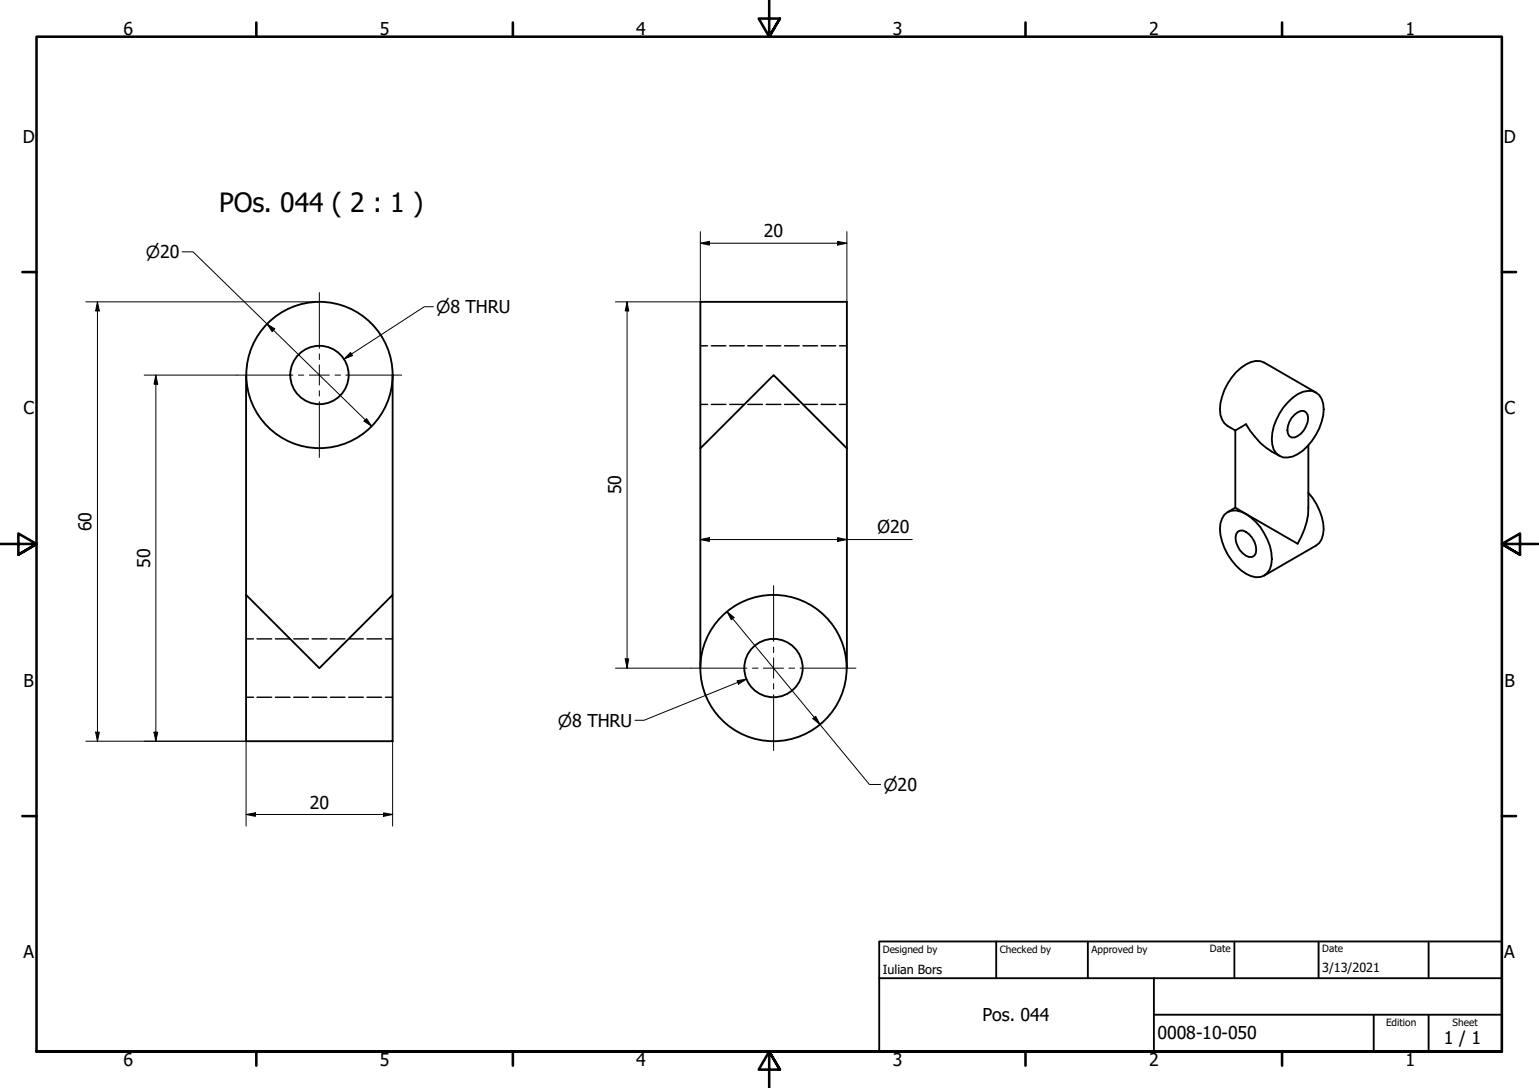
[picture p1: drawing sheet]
<svg xmlns="http://www.w3.org/2000/svg" width="420mm" height="297mm" viewBox="0 0 420 297" stroke-linecap="round" stroke-linejoin="round" font-family="sans-serif">
<!-- layer: Hidden (ISO) -->
<g fill="none" stroke="#000" stroke-width=".38">
<path d="M191.2 94.4h2M194.2 94.4h4M199.2 94.4h4M204.2 94.4h4M209.2 94.4h4M214.2 94.4h4M219.2 94.4h4M224.2 94.4h4M229.2 94.4h2M191.2 110.4h2M194.2 110.4h4M199.2 110.4h4"/>
<path d="M204.2 110.4h4M209.2 110.4h4M214.2 110.4h4M219.2 110.4h4M224.2 110.4h4M229.2 110.4h2M67.2 174.4h2M70.2 174.4h4M75.2 174.4h4M80.2 174.4h4M85.2 174.4h4M90.2 174.4h4"/>
<path d="M95.2 174.4h4M100.2 174.4h4M105.2 174.4h2M67.2 190.4h2M70.2 190.4h4M75.2 190.4h4M80.2 190.4h4M85.2 190.4h4M90.2 190.4h4M95.2 190.4h4M100.2 190.4h4M105.2 190.4h2"/>
</g>
<!-- layer: Visible (ISO) -->
<g fill="none" stroke="#000" stroke-width=".51">
<path d="M67.2 102.4v60M107.2 102.4v60M337.2 117.5l3-1.7a19.6 19.6 0 0 0 9.1 8.6M337.2 117.5v21.1M351.6 109.8a8 8 0 0 1 6.6-3.1 4.4 4.4 0 0 1 3.2 5 15.9 15.9 0 0 1-7.1 12.3 5.1 5.1 0 0 1-5 .4 4.7 4.7 0 0 1-2.1-4.5 15.8 15.8 0 0 1 4.4-10.1zM353.4 113.2a2.21 2.21 0 0 1 3.2-.6 3.4 3.4 0 0 1 0 3.8 4.5 4.5 0 0 1-4 3 2.34 2.34 0 0 1-1-3l1-2.3zM359.3 107.2l-14.2-8.2a4.9 4.9 0 0 0-4.9 .5 15.7 15.7 0 0 0-7.1 12.2 5.7 5.7 0 0 0 4.1 5.8M191.2 122.4v60M231.2 122.4l-20-20-20 20v-40h40v100M357.2 134.5a16 16 0 0 1 4.2 10 4.9 4.9 0 0 1-2.1 4.5l-14.2 8.1M357.2 121.5v17.1a18.6 18.6 0 0 1-2.9 9.8l-17.1-9.8-2 1.2M334.3 140.5a4.1 4.1 0 0 1 4.5-.8 14.8 14.8 0 0 1 8.3 14.3 3.9 3.9 0 0 1-5.6 3.3 14.9 14.9 0 0 1-8.3-14.4z"/>
<path d="M337.9 145.2a2.21 2.21 0 0 1 3.1 .6 5.7 5.7 0 0 1 1.8 5.3 1.66 1.66 0 0 1-2.6 .7 6 6 0 0 1-2.8-5.9zM67.2 162.4l20 20 20-20v40h-40z"/>
<circle cx="87.2" cy="102.4" r="20"/>
<circle cx="87.2" cy="102.4" r="8"/>
<circle cx="211.2" cy="182.4" r="20"/>
<circle cx="211.2" cy="182.4" r="8"/>
</g>
<!-- layer: Border (ISO) -->
<g fill="none" stroke="#000" stroke-width=".7">
<path d="M70 6.1v3.9M140 6.1v3.9M210 0v10l-2.9-4.9h5.8l-2.9 4.9 2.9-4.9M280 6.1v3.9M350 6.1v3.9M6.1 74.3h3.9M410 74.3h3.9M0 148.5h10l-5-2.8v5.7l5-2.9-5 2.9M420 148.5h-10l5-2.8v5.7l-5-2.9 5 2.9M6.1 222.8h3.9M410 222.8h3.9M10 287.1v-277.1h400v277.1h-400h400"/>
<path d="M70 287.1v3.8M140 287.1v3.8M212.9 292l-2.9-4.9 2.9 4.9h-5.8l2.9-4.9v9.9M280 287.1v3.8M350 287.1v3.8"/>
</g>
<!-- layer: Title (ISO) -->
<path d="M240 257h170v30.1h-170zM272 257v10.1M297 257v10.1M337 257v10.1M360 257v10.1M390 257v10.1M240 267.1h170M315 277h95M315 267.1v20M375 277v10.1M390 277v10.1" fill="none" stroke="#000" stroke-width=".51"/>
<!-- layer: Center Mark (ISO) -->
<g fill="none" stroke="#000" stroke-width=".27">
<path d="M87.2 79.9v15.2M87.2 96.6v1.6M87.2 99.6v5.5M64.7 102.4h15.2M81.5 102.4h1.4M84.5 102.4h5.4M87.2 106.7v1.4M87.2 109.7v15.2M91.4 102.4h1.6M94.4 102.4h15.3M211.2 159.9v15.2M211.2 176.6v1.6"/>
<path d="M211.2 179.6v5.6M188.7 182.4h15.2M205.4 182.4h1.5M208.4 182.4h5.5M211.2 186.6v1.5M211.2 189.7v15.2M215.4 182.4h1.5M218.4 182.4h15.3"/>
</g>
<!-- layer: Dimension (ISO) -->
<g fill="none" stroke="#000" stroke-width=".27">
<path d="M49.7 68.8h3l48.8 47.6M191.2 66.4l2.5-.5v1zM191.2 63.2v19.2h-23.2M191.2 66.4h40M228.7 65.9l2.5 .5-2.5 .5zM231.2 63.2v19.2M23.4 82.4h63.7M26.6 82.4l.5 2.5h-1zM26.6 82.4v120M72.9 88.4l2.1 1.4-.7 .7zM171.2 82.4l.4 2.5h-.9zM171.2 82.4v100"/>
<path d="M39.4 102.4h25.3M42.5 102.4l.6 2.5h-1.1zM42.5 102.4v100M100.1 114.3l1.4 2.1-2.1-1.4zM191.2 147.3l2.5-.5v1zM191.2 147.3h57.8M228.7 146.8l2.5 .5-2.5 .5zM170.7 179.9h.9l-.4 2.5zM198.4 166.9l2 1.7-.8 .6zM198.4 166.9l39 47.3h3M26.1 199.9h1l-.5 2.5zM42 199.9h1.1l-.6 2.5z"/>
<path d="M168 182.4h20.7M221.9 196.2l.8-.6 1.2 2.3zM23.4 202.4h43.8v23.1M107.2 202.4v23.1M67.2 222.4l2.5-.5v1zM67.2 222.4h40M104.7 221.9l2.5 .5-2.5 .5z"/>
</g>
<g fill="#000">
<path d="M191.2 66.4l2.5-.5v1z" fill-rule="evenodd"/>
<path d="M228.7 65.9l2.5 .5-2.5 .5z" fill-rule="evenodd"/>
<path d="M26.6 82.4l.5 2.5h-1z" fill-rule="evenodd"/>
<path d="M72.9 88.4l2.1 1.4-.7 .7z" fill-rule="evenodd"/>
<path d="M171.2 82.4l.4 2.5h-.9z" fill-rule="evenodd"/>
<path d="M42.5 102.4l.6 2.5h-1.1z" fill-rule="evenodd"/>
<path d="M100.1 114.3l1.4 2.1-2.1-1.4z" fill-rule="evenodd"/>
<path d="M191.2 147.3l2.5-.5v1z" fill-rule="evenodd"/>
<path d="M228.7 146.8l2.5 .5-2.5 .5z" fill-rule="evenodd"/>
<path d="M170.7 179.9h.9l-.4 2.5z" fill-rule="evenodd"/>
<path d="M198.4 166.9l2 1.7-.8 .6z" fill-rule="evenodd"/>
<path d="M26.1 199.9h1l-.5 2.5z" fill-rule="evenodd"/>
<path d="M42 199.9h1.1l-.6 2.5z" fill-rule="evenodd"/>
<path d="M221.9 196.2l.8-.6 1.2 2.3z" fill-rule="evenodd"/>
<path d="M67.2 222.4l2.5-.5v1z" fill-rule="evenodd"/>
<path d="M104.7 221.9l2.5 .5-2.5 .5z" fill-rule="evenodd"/>
</g>
<!-- layer: Symbol (ISO) -->
<path d="M93.9 98l1.8-1.7 .6 .8zM118.3 83.7h-2.5l-21.9 14.3M201.2 185.9l2.6-.5-2.2 1.4zM203.8 185.4l-28 11.2h-2.4" fill="none" stroke="#000" stroke-width=".27"/>
<g fill="#000">
<path d="M93.9 98l1.8-1.7 .6 .8z" fill-rule="evenodd"/>
<path d="M201.2 185.9l2.6-.5-2.2 1.4z" fill-rule="evenodd"/>
</g>
<text font-size="7.2" x="59.8" y="57.8">POs. 044 ( 2 : 1 )</text>
<g font-size="4.8">
<text x="33.7" y="9.6">6</text>
<text x="103.7" y="9.6">5</text>
<text x="173.7" y="9.6">4</text>
<text x="243.7" y="9.6">3</text>
<text x="313.7" y="9.6">2</text>
<text x="383.7" y="9.6">1</text>
<text x="6.2" y="38.9">D</text>
<text x="410.5" y="38.9">D</text>
<text x="208.5" y="64.8">20</text>
<text x="6.4" y="113.1">C</text>
<text x="410.7" y="113.1">C</text>
<text x="169.5" y="135" transform="rotate(-90 169.5 135)">50</text>
<text x="25" y="145" transform="rotate(-90 25 145)">60</text>
<text x="239.6" y="145.5">Ø20</text>
<text x="41" y="155" transform="rotate(-90 41 155)">50</text>
<text x="6.4" y="187.4">B</text>
<text x="410.7" y="187.4">B</text>
<text x="84.6" y="220.8">20</text>
<text x="6.4" y="261.7">A</text>
<text x="410.7" y="261.7">A</text>
<text x="268.2" y="278.8">Pos. 044</text>
<text x="316" y="283.8">0008-10-050</text>
<text x="394.2" y="285">1 / 1</text>
<text x="33.7" y="290.9">6</text>
<text x="103.7" y="290.9">5</text>
<text x="173.7" y="290.9">4</text>
<text x="243.7" y="290.9">3</text>
<text x="313.7" y="290.9">2</text>
<text x="383.7" y="290.9">1</text>
</g>
<g font-size="4.6">
<text x="39.8" y="70.4">⌀20</text>
<text x="119.1" y="85.5">⌀8 THRU</text>
<text x="152.3" y="198.4">⌀8 THRU</text>
<text x="241.2" y="215.9">⌀20</text>
</g>
<g font-size="3.4">
<text x="241" y="266">Iulian Bors</text>
<text x="361" y="265.5">3/13/2021</text>
</g>
<g font-size="2.7">
<text x="241" y="260.1">Designed by</text>
<text x="273" y="260.1">Checked by</text>
<text x="298" y="260.1">Approved by</text>
<text x="330.3" y="260">Date</text>
<text x="361" y="260">Date</text>
<text x="378.4" y="280.1">Edition</text>
<text x="396.6" y="280.1">Sheet</text>
</g>
</svg>
